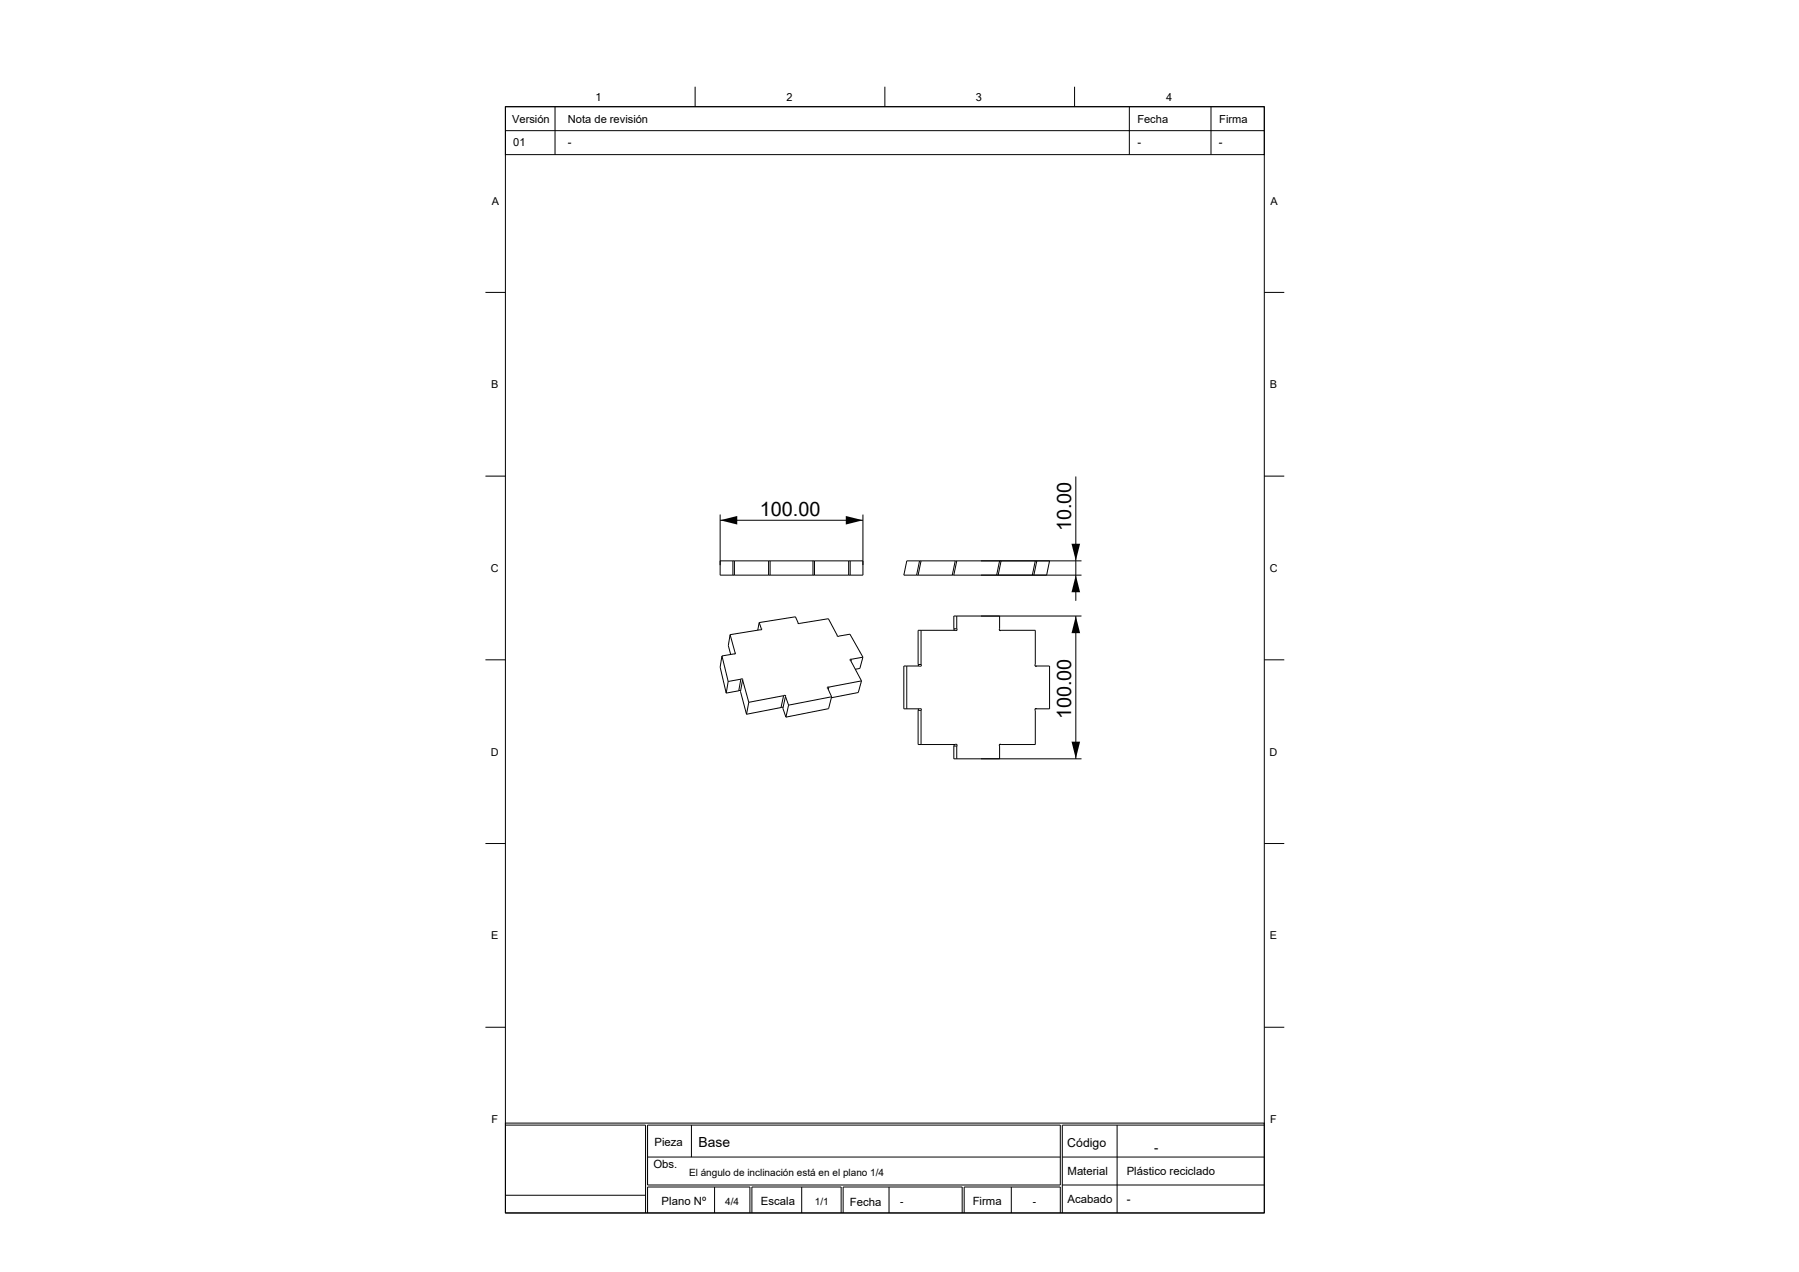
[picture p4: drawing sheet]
<svg xmlns="http://www.w3.org/2000/svg" width="420mm" height="297mm" viewBox="0 0 420 297" stroke-linecap="round" stroke-linejoin="round" font-family="sans-serif">
<g fill="none" stroke="#000" stroke-width=".23">
<path d="M118 24.9h177.2v258.3h-177.2zM118 24.9h177.2v11.2h-177.2zM118 30.5h177.2M129.6 24.9v11.2M162.3 20.3v4.6M206.6 20.3v4.6M250.9 20.3v4.6M263.7 24.9v11.2M282.7 24.9v11.2M113.3 68.3h4.7M295.2 68.3h4.6M113.3 111.2h4.7"/>
<path d="M251.2 111.3v29M295.2 111.2h4.6M168.1 120.1v14.2h3M168.1 131h3M168.1 121.5h33.4M171.1 131h.4M171.1 134.3h.4M171.1 131v3.3M171.5 131h30M171.5 131v3.3M179.4 131v3.3M179.8 131v3.3"/>
<path d="M189.8 131v3.3M190.1 131v3.3M198.1 131v3.3M198.5 131v3.3M201.5 120.1v14.2h-30M214 134.3h.3M214.3 134.3h38.2M214.7 131h-3l-.7 3.3h3M214.7 131l-.7 3.3M214.7 131h.3M215 131l-.7 3.3M215 131h37.5"/>
<path d="M223 131l-.7 3.3M223.4 131l-.7 3.3M233.4 131l-.7 3.3M233.7 131l-.7 3.3M241.7 131l-.7 3.3M242.1 131l-.7 3.3M245 131l-.7 3.3M113.3 154.1h4.7M168.6 153.2l1.4 5.9M168.6 153.2l-.5 2.6 1.4 6M170 159.1l-.5 2.7M170.5 148.2l-.5 2.5 .6 2.1"/>
<path d="M170.5 148.2l1.1 4.2M171.6 152.4v.3M171.6 152.4l.1 .2-.2 .1-2.9 .5M173 158.6l-.5 2.7M173 158.6l.3-.1 .1 .2M173 158.6l-3 .5M173.4 158.7l-.5 2.8 1.4 5.3M173.4 158.7l1.4 5.3M177.2 145.4l.6 1.4M177.2 145.4l8.5-1.4 .6 1.5 .3 .1 6.8-1.1 2.1 3.9M177.2 145.4l-.3 1.7M177.8 146.8l.1 .1-.2 .2-7.2 1.1"/>
<path d="M177.8 146.8l-.1 .2M195.5 148.4v.1M195.5 148.4l.3 .2 2.6-.5 3.1 5.3M198.8 153.9l-.3 .1v.1l2.6 4.9M198.8 153.9l-.1 .5M201.1 159l-.7 2.7-6.3 1.2M201.1 159l-7.6 1.4M201.5 153.4l-.8 2.7-1 .2M201.5 153.4l-2.7 .5M211.7 155.5v10M214.3 155.2v.3M214.3 155.2h.7"/>
<path d="M215 155.2l.1 .2-.2 .2-3.9-.1v10l3.9-.1 .2 .2-.1 .3M215 147.2v8M222.7 146.8v.4M222.7 146.8h.7M223.4 146.8v.3l-.2 .1h-8.9v8M223.4 143.8v3M233.4 143.8l-.1 3.3 .1 .1h.3M233.4 147.2h8.3l-.1 8.2 .2 .2 .3-.1M241.7 155.5h3.3v10h-3.3M251.2 143.8v33.4M252.5 143.8h-29.8v3M295.2 154.1h4.6"/>
<path d="M172.5 161.3h.4M172.5 161.3l-3 .5M174.8 164l-.5 2.8M182.3 165.2l-8 1.6M182.3 165.2h.5M182.9 162.4l-.6 2.8M182.9 162.4h.4l.1 .2M182.9 162.4l-8.1 1.6M183.4 162.6l.7 2M183.4 162.6l-.6 2.8 .7 2M184.1 164.6l-.6 2.8M193.5 160.4l-.1 .6"/>
<path d="M193.5 160.4l-.3 .1v.2l1 2M194.2 162.7l-.8 2.8-9.9 1.9M194.2 162.7l-10.1 1.9M214.3 165.9v7.9h8.9l.2 .1v.3M214.3 165.5v.4M214.3 165.9h.7M215 165.9v7.9M222.7 174.2v3h29.8M222.7 174.2h.7M222.7 173.8v.4M223.4 174.2v3M233.7 173.8h-.3l-.1 .1 .1 3.3"/>
<path d="M242.1 165.5h-.3l-.2 .1 .1 8.2h-8.3M113.3 197h4.7M295.2 197h4.6M113.3 239.9h4.7M295.2 239.9h4.6M118 262.2h177.2v21h-177.2zM118 262.7h32.7v20.5M118 279.1h32.7M151.2 262.7h96.3v14h-96.3zM151.2 270.2h96.3M161.4 262.7v7.5M166.8 277.2v6"/>
<path d="M187.2 277.2v6M207.6 277.2v6M236.1 277.2v6M248 276.7h47.2M248 270.2h47.2M260.8 262.7v20.5M295.2 262.7h-47.2v20.5M151.2 283.2v-6h23.9v6M175.5 283.2v-6h20.9v6M196.8 283.2v-6h27.8v6M225.1 283.2v-6h22.4v6"/>
</g>
<path d="M168.1 121.5l4-1v2zM197.5 120.5l4 1-4 1zM250.2 127h2l-1 4zM251.2 134.3l1 4h-2zM251.2 143.8l1 4h-2zM250.2 173.2h2l-1 4z" fill="#000"/>
<g font-size="4.6">
<text x="177.4" y="120.4">100.00</text>
<text x="250.1" y="124.1" transform="rotate(-90 250.1 124.1)">10.00</text>
<text x="250.1" y="167.9" transform="rotate(-90 250.1 167.9)">100.00</text>
</g>
<text font-size="3.2" x="163.1" y="267.8">Base</text>
<text font-size="3" x="269.4" y="269">-</text>
<text font-size="2.9" x="249.2" y="267.7">Código</text>
<g font-size="2.7">
<text x="152.8" y="267.7">Pieza</text>
<text x="152.5" y="272.7">Obs.</text>
<text x="249.2" y="274.3">Material</text>
<text x="263" y="274.4">Plástico reciclado</text>
<text x="154.5" y="281.5">Plano Nº</text>
<text x="177.6" y="281.4">Escala</text>
<text x="198.4" y="281.5">Fecha</text>
<text x="227.1" y="281.4">Firma</text>
<text x="249.3" y="280.8">Acabado</text>
<text x="263" y="280.8">-</text>
</g>
<g font-size="2.6">
<text x="119.6" y="28.6">Versión</text>
<text x="132.6" y="28.6">Nota de revisión</text>
<text x="265.5" y="28.6">Fecha</text>
<text x="284.7" y="28.6">Firma</text>
<text x="119.8" y="34.2">01</text>
<text x="132.6" y="34.2">-</text>
<text x="265.6" y="34.2">-</text>
<text x="284.6" y="34.2">-</text>
</g>
<g font-size="2.5">
<text x="139.1" y="23.5">1</text>
<text x="183.6" y="23.5">2</text>
<text x="227.9" y="23.5">3</text>
<text x="272.3" y="23.5">4</text>
<text x="114.8" y="47.8">A</text>
<text x="296.6" y="47.8">A</text>
<text x="114.6" y="90.7">B</text>
<text x="296.5" y="90.7">B</text>
<text x="114.6" y="133.5">C</text>
<text x="296.5" y="133.6">C</text>
<text x="114.6" y="176.4">D</text>
<text x="296.4" y="176.4">D</text>
<text x="114.6" y="219.3">E</text>
<text x="296.5" y="219.3">E</text>
<text x="114.7" y="262.2">F</text>
<text x="296.6" y="262.2">F</text>
</g>
<g font-size="2.3">
<text x="160.9" y="274.7">El ángulo de inclinación está en el plano 1/4</text>
<text x="169.3" y="281.5">4/4</text>
<text x="190.2" y="281.5">1/1</text>
<text x="210.2" y="281.4">-</text>
<text x="241.1" y="281.3">-</text>
</g>
</svg>
